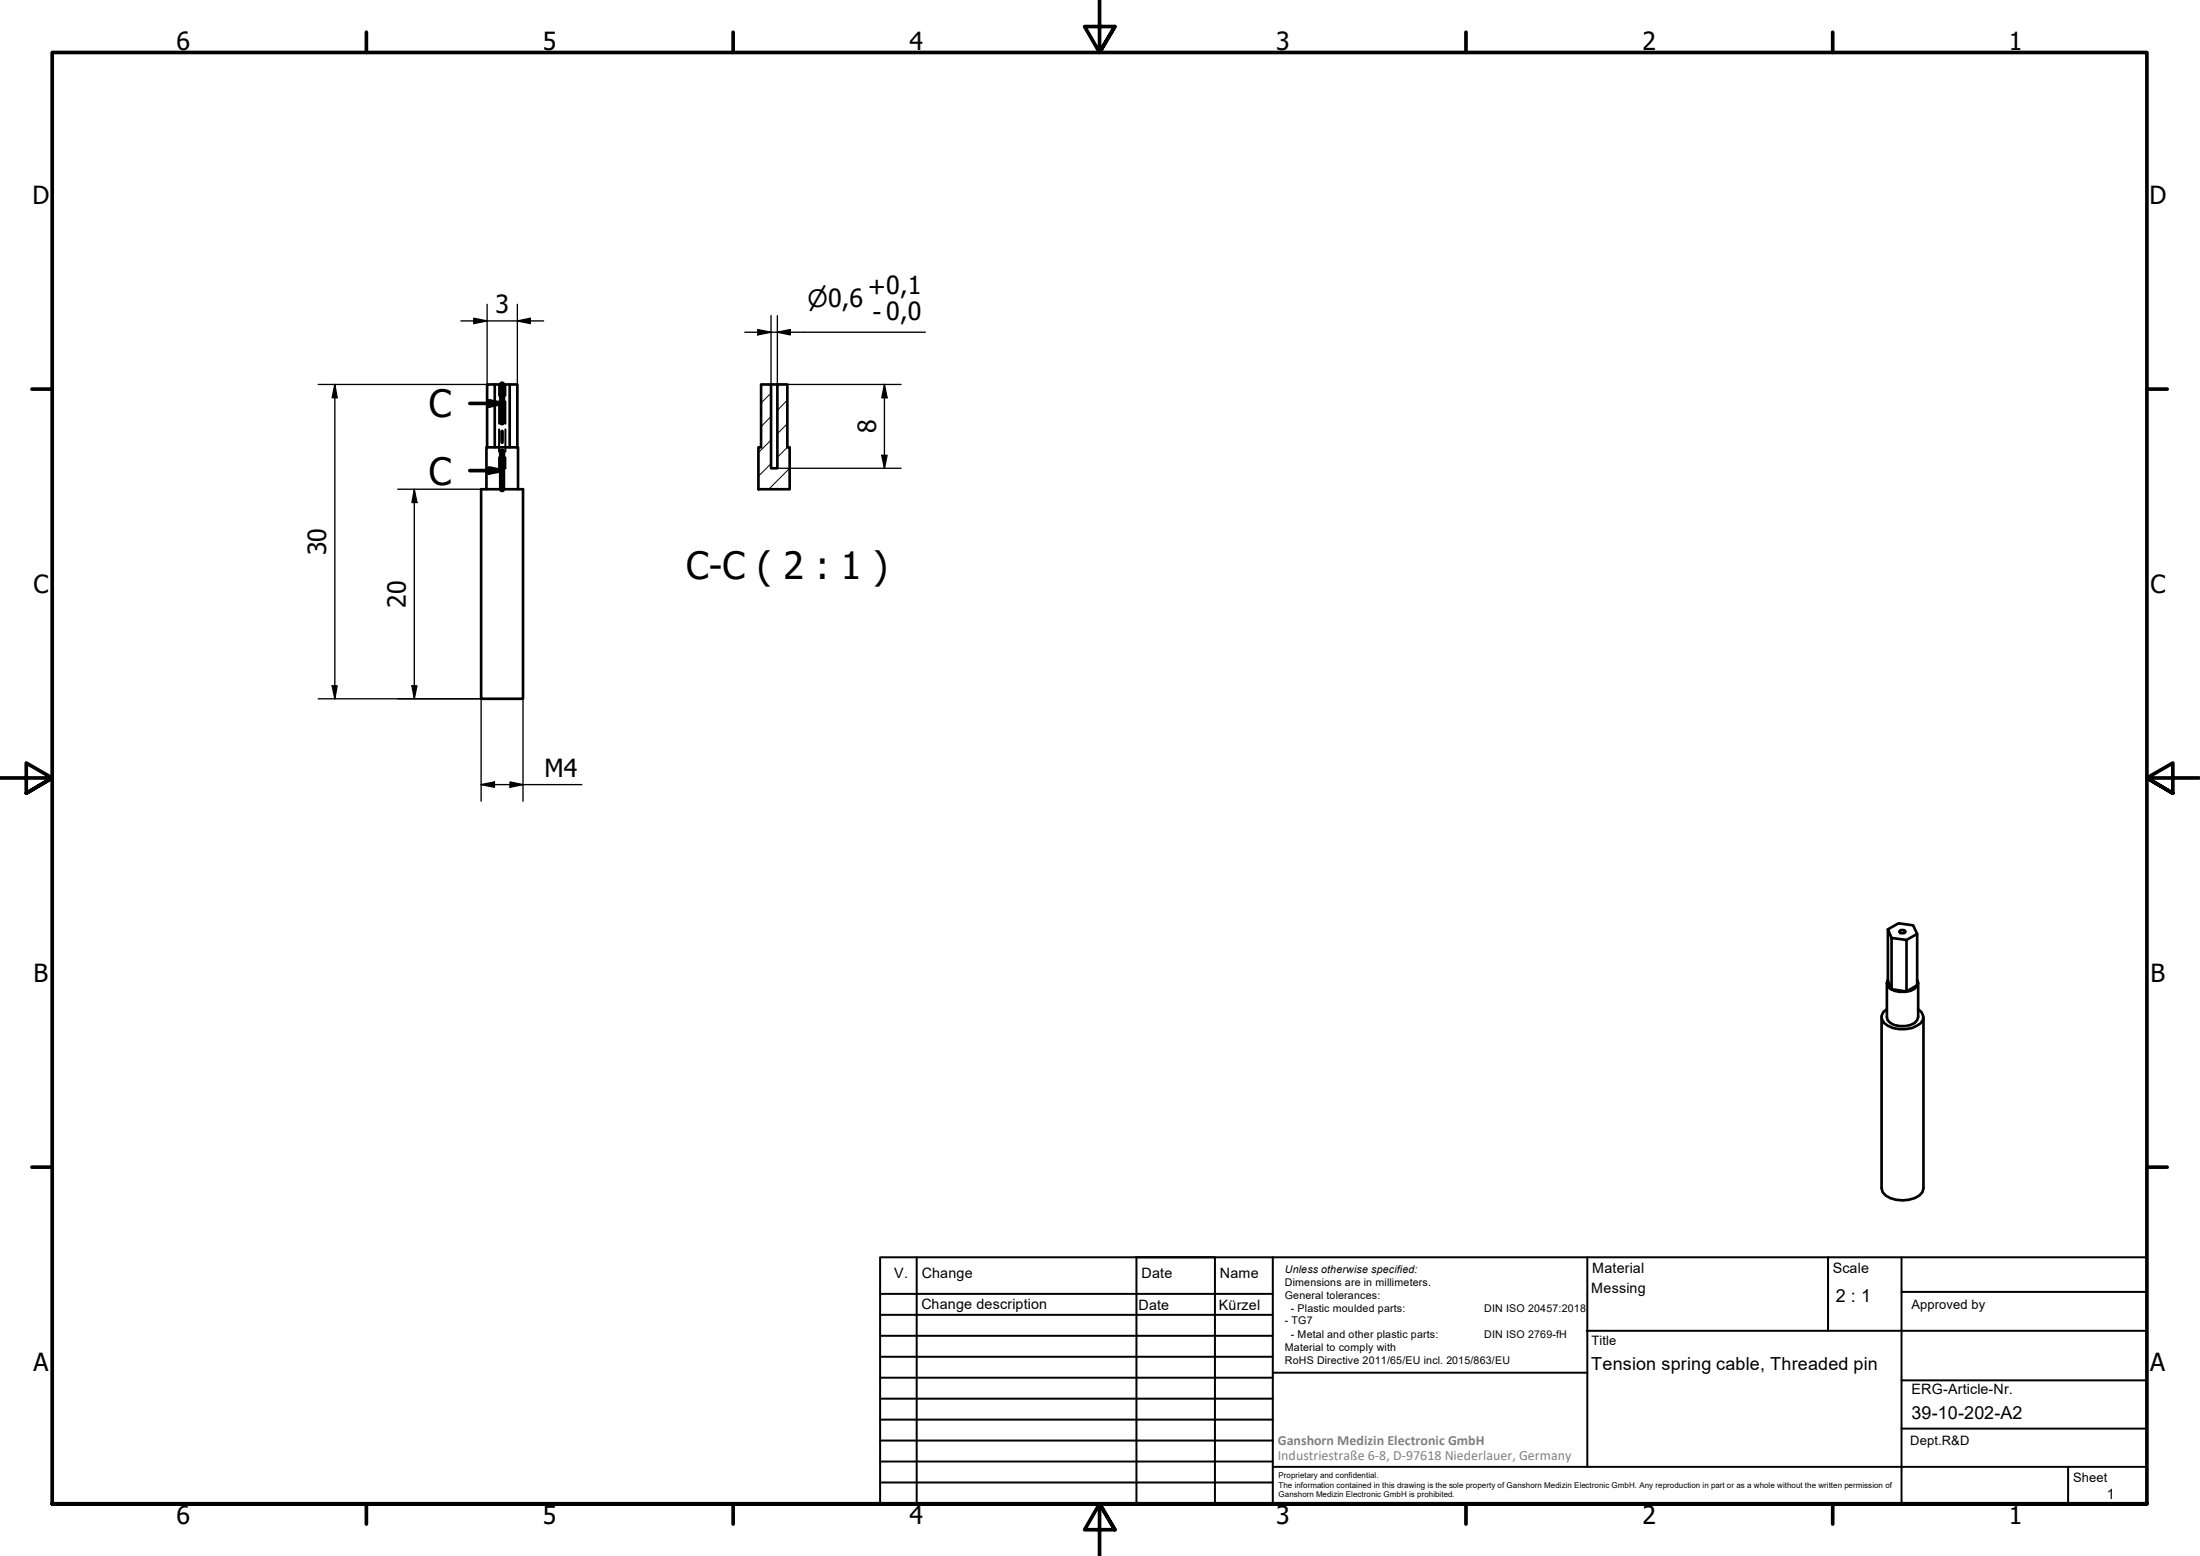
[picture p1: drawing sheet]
<svg xmlns="http://www.w3.org/2000/svg" width="420mm" height="297mm" viewBox="0 0 420 297" stroke-linecap="round" stroke-linejoin="round" font-family="sans-serif">
<!-- layer: Hatch (ISO) -->
<path d="M147.3 79.5l-1.9 2M147.3 75l-1.9 1.9M148.8 73.4l-.3 .4M150.4 76.4l-1.9 1.9M147.3 88.5l-2.5 2.4M147.3 84l-2.5 2.4M150.4 85.4l-1.9 1.9M150.4 80.9l-1.9 1.9M150.8 89.4l-4 4" fill="none" stroke="#000" stroke-width=".19"/>
<!-- layer: Hidden (ISO) -->
<path d="M95.3 73.4v2.2M95.3 76.6v4.3M96.5 73.4v2.2M96.5 76.6v4.3M95.3 87.3v2.1h.4M95.3 82v4.2M96.5 87.3v2.1h-.4M96.5 82v4.2" fill="none" stroke="#000" stroke-width=".38"/>
<!-- layer: Visible (ISO) -->
<g fill="none" stroke="#000" stroke-width=".51">
<path d="M94.5 73.4h2.8M145.4 73.4h1.9v16h1.2v-16h1.9v12h.4v8h-6v-8h.6zM147.3 73.4h1.2M91.9 93.4h8v40h-8zM92.9 93.4v-8h6v8M93 85.4v-12h1.5v12M97.3 85.4v-12h1.5v12M360.6 177.4l2-1.1 2.8 .3 .7 1.7v9.8l-2 1.2M361.3 179.1l2.8 .3v9.9l-2.8-.5zM361.3 179.1l-.7-1.7v9.8l.7 1.6M362.9 177.6h.8l.2 .2a.73 .73 0 0 1-1.2 0zM366.1 178.3l-2 1.1"/>
<path d="M359.3 194.2v32.6a2.82 2.82 0 0 0 2.8 2.2 6.1 6.1 0 0 0 4.5-.8l.6-.6 .1-.8v-32.6M360.4 187.6v6.6a2.31 2.31 0 0 0 2.4 1.7 3.5 3.5 0 0 0 3.3-1.2l.2-.5v-6.6M360.4 192.6a1.68 1.68 0 0 0-1.1 1.7 1.68 1.68 0 0 0 1.3 1.5 5.9 5.9 0 0 0 6.2-.5 1.67 1.67 0 0 0-.5-2.7M360.6 187l-.2 .6 .1 .6a3.9 3.9 0 0 0 4.4 1 1.57 1.57 0 0 0 1.2-2.2"/>
</g>
<!-- layer: Section Line (ISO) -->
<path d="M89.7 77h6.2M93.4 76.5l2.5 .5-2.5 .5zM95.9 73.4v7.2M89.7 89.8h6.2M93.4 89.3l2.5 .5-2.5 .5zM95.9 82.3v2.1M95.9 86.2v7.2" fill="none" stroke="#000" stroke-width=".7"/>
<path d="M95.9 73.4v7.2M95.9 86.2v7.2" fill="none" stroke="#000" stroke-width="1.2"/>
<path d="M93.4 76.5l2.5 .5-2.5 .5zM93.4 89.3l2.5 .5-2.5 .5z" fill="#000"/>
<!-- layer: Border (ISO) -->
<g fill="none" stroke="#000" stroke-width=".7">
<path d="M70 6.1v3.9M140 6.1v3.9M210 0v10l-2.9-4.9h5.8l-2.9 4.9 2.9-4.9M280 6.1v3.9M350 6.1v3.9M6.1 74.3h3.9M410 74.3h3.9M0 148.5h10l-5-2.8v5.7l5-2.9-5 2.9M420 148.5h-10l5-2.8v5.7l-5-2.9 5 2.9M6.1 222.8h3.9M410 222.8h3.9M10 287.1v-277.1h400v277.1h-400h400"/>
<path d="M70 287.1v3.8M140 287.1v3.8M212.9 292l-2.9-4.9 2.9 4.9h-5.8l2.9-4.9v9.9M280 287.1v3.8M350 287.1v3.8"/>
</g>
<!-- layer: TitleBlock -->
<g fill="none" stroke="#000" stroke-width=".38">
<path d="M168.1 251h75M168.1 247h75M168.1 255h75M168.1 259h75M175.1 240v47M216.9 240h15M217 240v47M232 240v47M243.1 240.1v46.9h-75v-47h241.9v47.1h-167M303 254h107M303.1 240v40M349.1 240v14"/>
<path d="M363.2 240v47.1M363.2 246.6h46.8M168.1 271h75M168.1 263h75M168.1 267h75M168.1 275h75M168.1 279h75M243.1 262.1h60M363.2 272.7h46.8M363.2 263.5h46.8M168.1 283h75M216.9 287h15"/>
<path d="M243.1 280h166.9M395 280.1v7"/>
</g>
<!-- layer: Dimension (ISO) -->
<g fill="none" stroke="#000" stroke-width=".25">
<path d="M93 58.1v15.3h-32.2M98.8 58.1v15.3M63.9 73.4l.5 2.5h-1zM63.9 73.4v60M88 61.3h15.8M90.5 60.8l2.5 .5-2.5 .5zM98.8 61.3l2.5-.5v1zM142.2 63.4h34.5M144.7 62.9l2.6 .5-2.6 .5zM147.3 60.2v13.2M148.5 63.4l2.4-.5v1zM148.5 60.2v13.2h23.6"/>
<path d="M168.9 73.4l.5 2.5h-1zM168.9 73.4v16M75.9 93.4h16M79.1 93.4l.5 2.5h-.9zM79.1 93.4v40M148.5 89.4h23.6M168.4 86.9h1l-.5 2.5zM60.8 133.4h31.1v19.6M63.4 130.9h1l-.5 2.5zM78.7 130.9h.9l-.5 2.5zM99.9 133.4v19.6M91.9 149.8l2.5-.5v1z"/>
<path d="M91.9 149.8h19.2M97.4 149.3l2.5 .5-2.5 .5z"/>
</g>
<path d="M63.9 73.4l.5 2.5h-1zM90.5 60.8l2.5 .5-2.5 .5zM98.8 61.3l2.5-.5v1zM144.7 62.9l2.6 .5-2.6 .5zM148.5 63.4l2.4-.5v1zM168.9 73.4l.5 2.5h-1zM79.1 93.4l.5 2.5h-.9zM168.4 86.9h1l-.5 2.5zM63.4 130.9h1l-.5 2.5zM78.7 130.9h.9l-.5 2.5zM91.9 149.8l2.5-.5v1zM97.4 149.3l2.5 .5-2.5 .5z" fill="#000"/>
<g font-size="7.2">
<text x="81.9" y="79.7">C</text>
<text x="81.9" y="92.5">C</text>
<text x="131.1" y="110.5">C-C ( 2 : 1 )</text>
</g>
<g font-size="4.8">
<text x="33.7" y="9.6">6</text>
<text x="103.7" y="9.6">5</text>
<text x="173.7" y="9.6">4</text>
<text x="243.7" y="9.6">3</text>
<text x="313.7" y="9.6">2</text>
<text x="383.7" y="9.6">1</text>
<text x="6.2" y="38.9">D</text>
<text x="410.5" y="38.9">D</text>
<text x="94.6" y="59.7">3</text>
<text x="165.7" y="56.3">+0,1</text>
<text x="166.6" y="61.2">- 0,0</text>
<text x="167.3" y="82.7" transform="rotate(-90 167.3 82.7)">8</text>
<text x="62.3" y="106" transform="rotate(-90 62.3 106)">30</text>
<text x="6.4" y="113.1">C</text>
<text x="410.7" y="113.1">C</text>
<text x="77.5" y="116.1" transform="rotate(-90 77.5 116.1)">20</text>
<text x="104" y="148.3">M4</text>
<text x="6.4" y="187.4">B</text>
<text x="410.7" y="187.4">B</text>
<text x="6.4" y="261.7">A</text>
<text x="410.7" y="261.7">A</text>
<text x="33.7" y="290.9">6</text>
<text x="103.7" y="290.9">5</text>
<text x="173.7" y="290.9">4</text>
<text x="243.7" y="290.9">3</text>
<text x="313.7" y="290.9">2</text>
<text x="383.7" y="290.9">1</text>
</g>
<text font-size="4.6" x="154.2" y="58.6">⌀0,6</text>
<g font-size="3.4">
<text x="350.6" y="248.5">2 : 1</text>
<text x="303.9" y="261.6">Tension spring cable, Threaded pin</text>
<text x="365.1" y="270.9">39-10-202-A2</text>
</g>
<g font-size="2.7">
<text x="170.8" y="244">V.</text>
<text x="176" y="244">Change</text>
<text x="218" y="244">Date</text>
<text x="233" y="244">Name</text>
<text x="304.1" y="243">Material</text>
<text x="350" y="243.1">Scale</text>
<text x="176" y="249.9">Change description</text>
<text x="217.4" y="250">Date</text>
<text x="232.8" y="250">Kürzel</text>
<text x="303.9" y="246.8">Messing</text>
<text x="365.1" y="266.1">ERG-Article-Nr.</text>
<text x="402.3" y="286.2">1</text>
</g>
<g font-size="2.7" fill="#808080">
<text x="244" y="275.8">Ganshorn Medizin Electronic GmbH</text>
<text x="244" y="278.7">Industriestraße 6-8, D-97618 Niederlauer, Germany</text>
</g>
<g font-size="2.5">
<text x="365.1" y="249.9">Approved by</text>
<text x="304" y="256.8">Title</text>
<text x="364.8" y="275.8">Dept.R&amp;D</text>
<text x="395.9" y="282.9">Sheet</text>
</g>
<g font-size="2">
<text x="245.4" y="242.9">Unless otherwise specified:</text>
<text x="245.4" y="245.4">Dimensions are in millimeters.</text>
<text x="245.4" y="247.9">General tolerances:</text>
<text x="246.5" y="250.4">- Plastic moulded parts:</text>
<text x="283.5" y="250.4">DIN ISO 20457:2018</text>
<text x="245.4" y="252.8">- TG7</text>
<text x="245.4" y="257.9">Material to comply with</text>
<text x="246.5" y="255.4">- Metal and other plastic parts:</text>
<text x="283.5" y="255.4">DIN ISO 2769-fH</text>
<text x="245.4" y="260.3">RoHS Directive 2011/65/EU incl. 2015/863/EU</text>
</g>
<g font-size="1.5">
<text x="244.2" y="282.2">Proprietary and confidential.</text>
<text x="244.2" y="284">The information contained in this drawing is the sole property of Ganshorn Medizin Electronic GmbH. Any reproduction in part or as a whole without the written permission of</text>
<text x="244.2" y="285.8">Ganshorn Medizin Electronic GmbH is prohibited.</text>
</g>
</svg>
